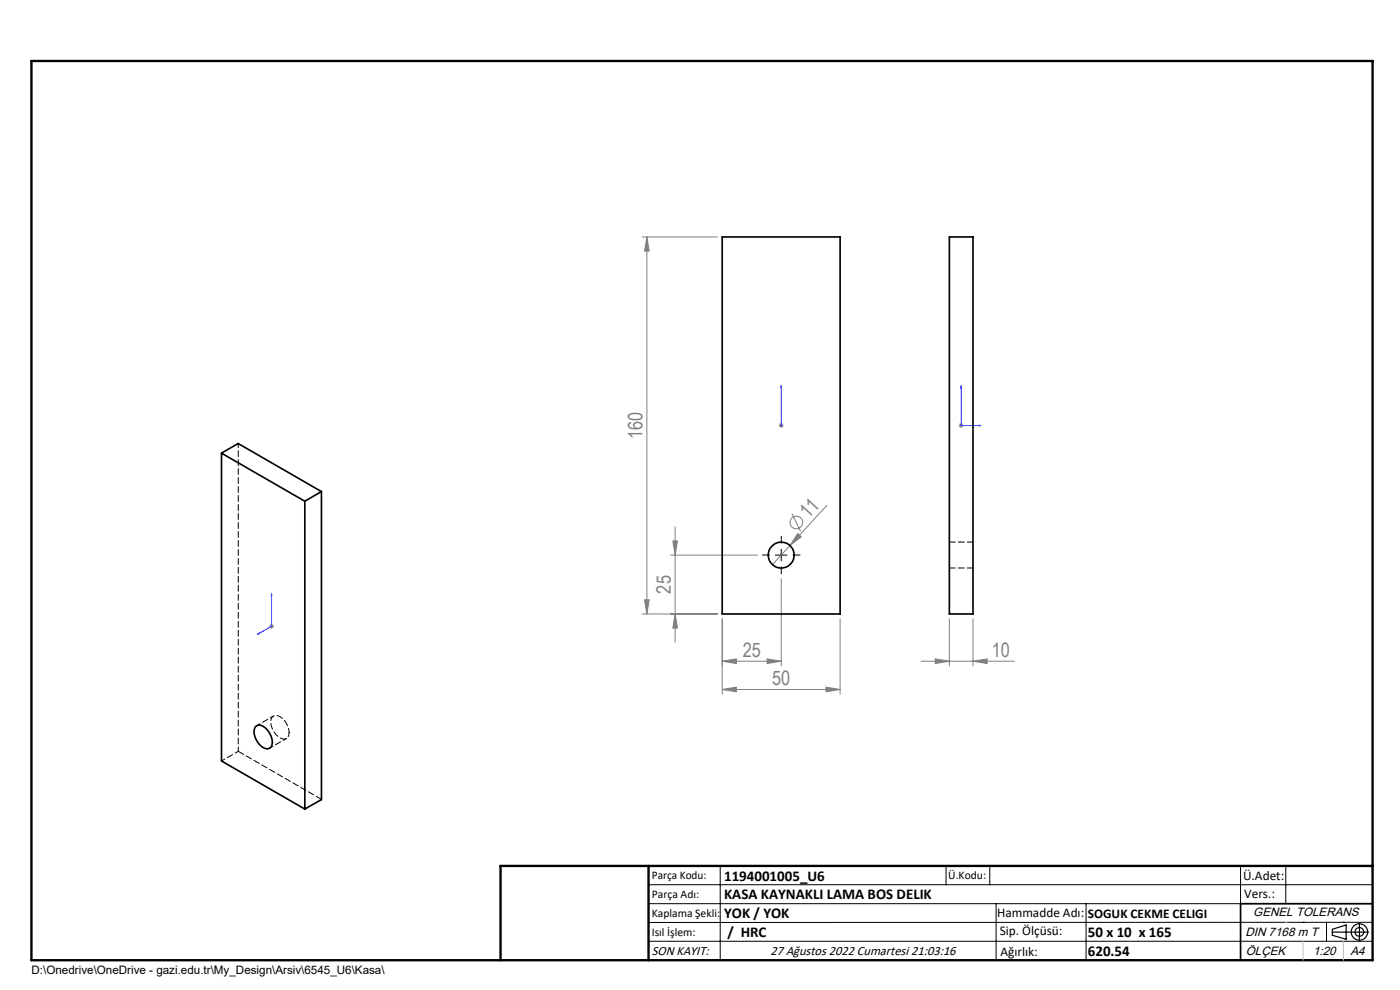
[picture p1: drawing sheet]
<svg xmlns="http://www.w3.org/2000/svg" width="297mm" height="210mm" viewBox="0 0 297 210" stroke-linecap="round" stroke-linejoin="round" font-family="sans-serif">
<g fill="none" stroke="#808080" stroke-width=".21">
<path d="M136.2 50.3h16M137.2 50.3l.5 3h-1zM137.2 50.3v79.9M165.2 90.3h1M165.4 89.9l.7 .7M165.7 89.7v1.1M166.1 89.9l-.7 .7M203.4 90.3h1M203.6 89.9l.7 .7M203.9 89.7v1.1M204.3 89.9l-.7 .7M142.2 117.7h18.5"/>
<path d="M142.7 114.8h1l-.5 2.9zM143.2 111.8v24.4M167.6 115.7l-3.7 4.1M168 109l1.8 3.7M169.3 113.2l.7 .7-2.4 1.8zM175.4 107.2l-7.8 8.5M57.1 132.8h1M57.3 132.5l.7 .7M57.6 132.4v.9M58 132.5l-.7 .7M136.2 130.2h16M136.7 127.2h1l-.5 3z"/>
<path d="M143.2 130.2l.5 3h-1zM153.2 131.3v15.9M162.7 139.8l3 .5-3 .4zM165.7 122.8v18.4M178.2 131.3v15.9M198.4 139.8l3 .5-3 .4zM201.4 131.3v9.9M206.4 131.3v9.9M153.2 146.3l3-.5v.9zM153.2 140.3l3-.5v.9zM153.2 140.3h12.5M153.2 146.3h25"/>
<path d="M175.2 145.8l3 .5-3 .4zM195.4 140.3h19.8M206.4 140.3l3-.5v.9z"/>
<circle cx="168.9" cy="110.8" r="1.33"/>
</g>
<g fill="none" stroke="#000" stroke-width=".25">
<path d="M282.6 197.7h7.8M282.6 197.1l3-.9v3l-3-.8zM288.4 195.8v3.8M106.2 203.7h185"/>
<circle cx="288.4" cy="197.7" r="1.74"/>
<circle cx="288.4" cy="197.7" r=".93"/>
</g>
<path d="M165.7 90.2v.1zM165.7 81.8v.5v-.5M165.7 90.3h.1M165.7 81.8v8.5M203.9 81.8l.1 .5h-.2zM203.9 81.8v8.5h4.2M207.7 90.2l.4 .1h-.4zM54.6 134.6l.3-.3v.2zM57.6 126l.1 .3-.2 .1zM57.6 126v6.8l-3 1.8" fill="none" stroke="#00f" stroke-width=".21"/>
<path d="M163.2 117.7h-1.5M165.7 115.2v-1.5M168.2 117.7h1.5M165.7 120.2v1.5" fill="none" stroke="#000" stroke-width=".21" stroke-dasharray="15.2 1.3 1.3 1.3"/>
<g fill="none" stroke="#000" stroke-width=".21">
<path d="M164.5 117.7h2.5M165.7 116.5v2.5M137.6 187.7h153.6M137.6 191.7h153.6M137.6 199.7h153.6M152.8 183.7v20M200.7 183.7v4M210 183.7v4M211.3 191.7v12M230.4 191.7v12M263.2 183.7v20M272.8 183.7v8"/>
<path d="M276.4 195.6h.1M281.4 195.6v4.1M285 195.6h.1M291.2 195.6l-153.6 .1"/>
</g>
<path d="M291.2 191.7h-28v12" fill="none" stroke="#000" stroke-width=".35"/>
<path d="M6.7 12.9h284.5v190.8h-284.5zM137.6 183.7v20M291.2 183.7h-185v20" fill="none" stroke="#000" stroke-width=".5"/>
<path d="M276.4 199.7v4M285 199.7v4" fill="none" stroke="#c0c0c0" stroke-width=".21"/>
<path d="M272.8 195.6h.1" fill="none" stroke="#c0c0c0" stroke-width=".25"/>
<g fill="#00f">
<path d="M165.7 90.2v.1zM165.7 81.8v.5z"/>
<path d="M54.6 134.6l.3-.1v-.2zM57.6 126l-.1 .4 .2-.1zM207.7 90.2l.4 .1h-.4zM203.9 81.8l.1 .5h-.2z"/>
</g>
<g fill="#808080">
<path d="M169.3 113.2l.7 .7-2.4 1.8z"/>
<path d="M206.4 140.3l3-.5v.9zM198.4 139.8l3 .5-3 .4z"/>
<path d="M153.2 146.3l3-.5v.9zM175.2 145.8l3 .5-3 .4z"/>
<path d="M162.7 139.8l3 .5-3 .4zM153.2 140.3l3-.5v.9z"/>
<path d="M137.2 50.3l.5 3h-1zM136.7 127.2h1l-.5 3zM142.7 114.8h1l-.5 2.9zM143.2 130.2l.5 3h-1z"/>
</g>
<g fill="none" stroke="#000" stroke-width=".35">
<path d="M153.2 50.3h25v79.9h-25zM201.4 50.3h5v79.9h-5zM47 96.1v65.3l17.7 10.2M47 96.1l17.7 10.2M47 96.1l3.5-2 17.7 10.2M64.7 106.3v65.3M68.2 104.3v65.3l-3.5 2M68.2 104.3l-3.5 2M54.3 154.1l.2-.2a2.19 2.19 0 0 1 2.5 1.4 2.73 2.73 0 0 1 .3 3.3 2 2 0 0 1-2.5-1 3.2 3.2 0 0 1-.5-3.5z"/>
<circle cx="165.7" cy="117.7" r="2.76"/>
</g>
<path d="M50.5 94v65.4M61.3 155.4a3.9 3.9 0 0 0-2.7-3.6 1.37 1.37 0 0 0-1.1 2 3.6 3.6 0 0 0 2.8 3 1.18 1.18 0 0 0 1-1.4" fill="none" stroke="#000" stroke-width=".21" stroke-dasharray="1.3 .6" stroke-dashoffset=".4"/>
<path d="M57.2 158.7l3.6-2.1M58 151.9l-3.5 2M47 161.4l3.5-2" fill="none" stroke="#000" stroke-width=".21" stroke-dasharray="1.3 .6" stroke-dashoffset=".5"/>
<path d="M206.4 115h-5M201.4 120.5h5M50.5 159.4l17.7 10.2" fill="none" stroke="#000" stroke-width=".21" stroke-dasharray="1.3 .6"/>
<g font-size="4.2" fill="#808080">
<text x="136.3" y="93.1" transform="rotate(-90 136.3 93.1)">160</text>
<text x="171.5" y="110.2" transform="rotate(-47 171.5 110.2)">11</text>
<text x="142.3" y="125.9" transform="rotate(-90 142.3 125.9)">25</text>
<text x="157.6" y="139.3">25</text>
<text x="210.4" y="139.3">10</text>
<text x="163.8" y="145.3">50</text>
</g>
<g font-size="3.2">
<text x="153.6" y="190.8">KASA KAYNAKLI LAMA BOS DELIK</text>
<text x="153.6" y="186.8">1194001005_U6</text>
<text x="153.6" y="194.8">YOK / YOK</text>
<text x="154.3" y="198.8">/ HRC</text>
<text x="230.8" y="198.7">50 x 10 x 165</text>
<text x="230.8" y="202.8">620.54</text>
</g>
<g font-size="2.8">
<text x="263.7" y="186.7">Ü.Adet:</text>
<text x="263.9" y="190.5">Vers.:</text>
<text x="211.5" y="194.5">Hammadde Adı:</text>
<text x="230.8" y="194.7">SOGUK CEKME CELIGI</text>
<text x="138.3" y="202.6">SON KAYIT:</text>
<text x="163.5" y="202.6">27 Ağustos 2022 Cumartesi 21:03:16</text>
<text x="212.1" y="198.4">Sip. Ölçüsü:</text>
<text x="212.2" y="202.7">Ağırlık:</text>
</g>
<g font-size="2.6">
<text x="265.9" y="194.4">GENEL TOLERANS</text>
<text x="264.2" y="198.5">DIN 7168 m T</text>
<text x="264.3" y="202.6">ÖLÇEK</text>
<text x="278.5" y="202.6">1:20</text>
<text x="286.5" y="202.6">A4</text>
</g>
<g font-size="2.5">
<text x="138.3" y="186.4">Parça Kodu:</text>
<text x="138.3" y="190.5">Parça Adı:</text>
<text x="201.2" y="186.5">Ü.Kodu:</text>
<text x="138.3" y="194.5">Kaplama Şekli:</text>
<text x="138.3" y="198.6">Isıl İşlem:</text>
<text x="6.7" y="206.7">D:\Onedrive\OneDrive - gazi.edu.tr\My_Design\Arsiv\6545_U6\Kasa\</text>
</g>
</svg>
